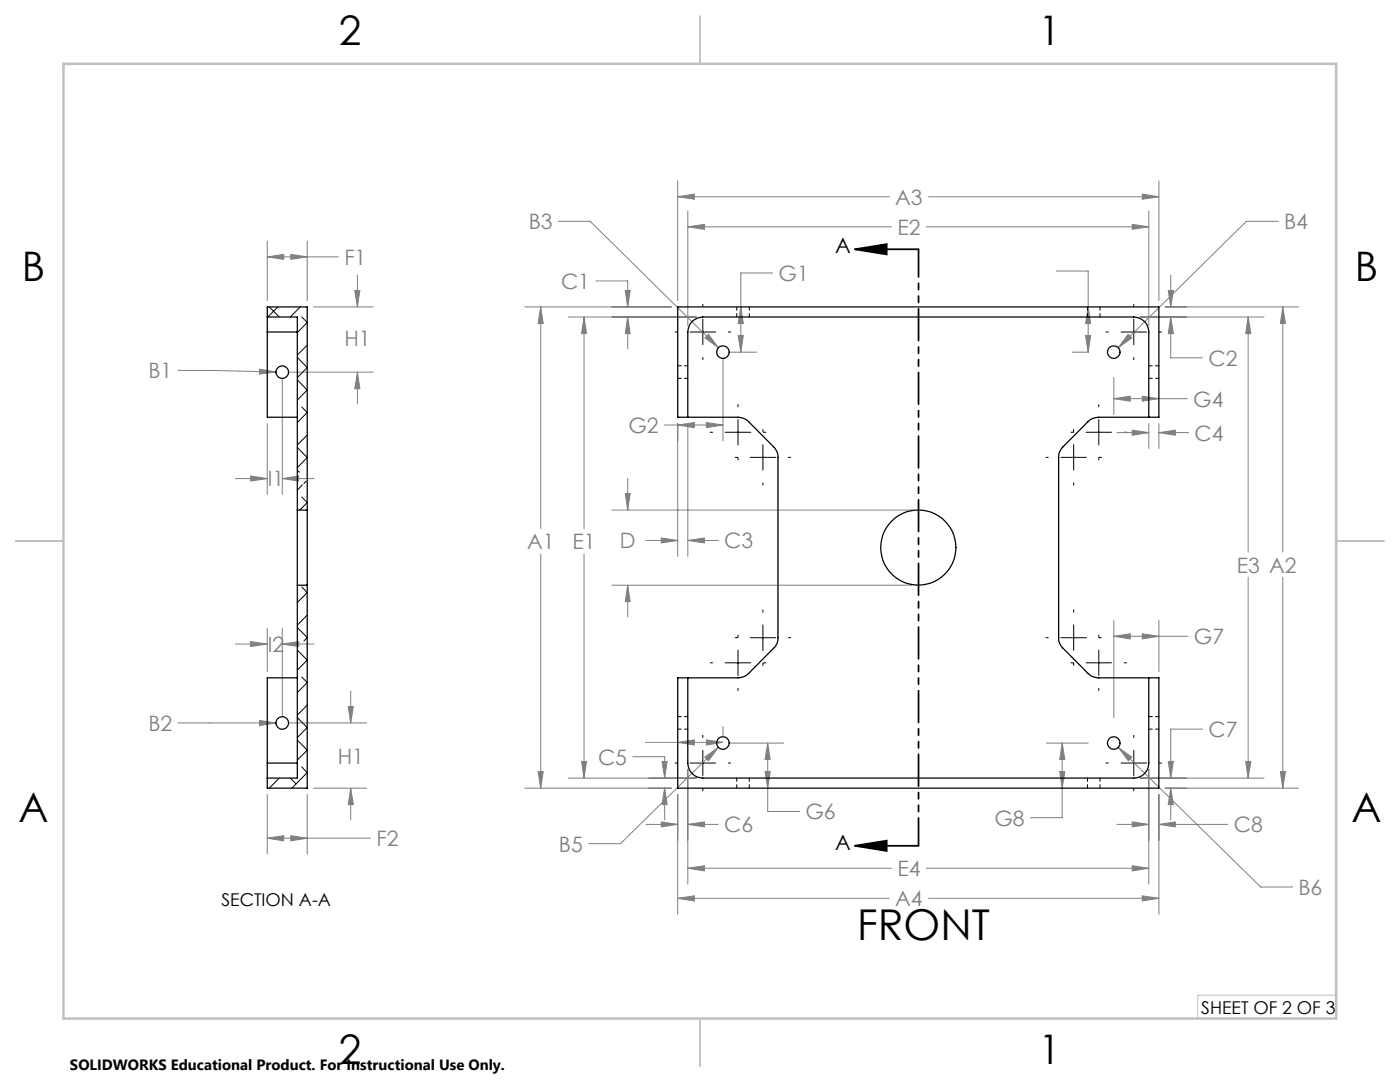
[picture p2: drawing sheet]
<svg xmlns="http://www.w3.org/2000/svg" width="279mm" height="216mm" viewBox="0 0 279 216" stroke-linecap="round" stroke-linejoin="round" font-family="sans-serif">
<path d="M170.6 49.7h12.7M170.6 49.7l6.4-1v2.1zM170.6 168.8h12.7M170.6 168.8l6.4-1.1v2.1z" fill="none" stroke="#000" stroke-width=".35"/>
<g fill="none" stroke="#808080" stroke-width=".2">
<path d="M135.3 39.3l3.3-.6v1.1zM135.3 36.1v23.9M135.3 39.3h42.2M185.3 39.3h46M228 38.7l3.3 .6-3.3 .5zM231.3 36.1v23.9M53.3 51.3l3.3-.5v1zM53.3 48.1v11.9M53.3 51.3h14.2M58 50.8l3.3 .5-3.3 .5zM61.3 48.1v11.9M70.8 58h1l-.5 3.2z"/>
<path d="M71.3 54.9v6.3M111.4 44.2h6.4l25.6 25.2M118.9 56.1h6.4v5.1M124.8 58h1l-.5 3.2zM137.3 45.3l3.3-.5v1zM137.3 42.1v22.9M137.3 45.3h40.6M154.2 54.5h-6.4v15.8M184.9 45.3h44.4M210.8 54.1h6.4v16.2M226 44.8l3.3 .5-3.3 .5zM229.3 42.1v22.9"/>
<path d="M233.2 58h1l-.6 3.2zM233.6 54.9v6.3M255.1 44.2h-6.4l-25.5 25.2M35.5 73.9h6.4l13.2 .3M51.8 73.7l3.3 .5-3.3 .4zM56.3 75.5v23.2M57.6 74.3h16.9M62.6 61.2h11.9M71.3 74.3l.5 3.3h-1zM71.3 74.3v6.3M104.7 61.2h29.3M107.9 61.2l.5 3.4h-1z"/>
<path d="M107.9 61.2v44.3M113.4 63.3h25.6M116.6 63.3l.5 3.3h-1zM116.6 63.3v42.2M125.3 63.3l.5 3.3h-1zM125.3 63.3v6.3M141.4 66.7l2 2.7-2.7-2zM144.3 71.5v16.5M145.6 70.3h5.4M147.3 67h1l-.5 3.3zM147.8 61.2l.5 3.4h-1zM214 70.3h3.2"/>
<path d="M216.6 67h1.1l-.5 3.3zM217.2 61.2l.5 3.4h-1.1zM222.3 79.6l3.3-.5v.9zM222.3 75.3v7.4M222.3 79.6h14.7M225.1 66.7l.8 .7-2.7 2zM227.5 63.3h24.8M228 79.1l3.3 .5-3.3 .4zM232.6 61.2h26.6M233.6 63.3l.6 3.3h-1zM233.6 63.3v8.1h6.4M249.1 63.3l.5 3.3h-1z"/>
<path d="M249.1 63.3v46.9M256 61.2l.5 3.4h-1zM256 61.2v49M47 95.5h6.3M50 95l3.3 .5-3.3 .5zM53.3 84.5v14.2M56.3 95.5l3.3-.5v1zM56.3 95.5h6.4M124.8 98.5h1l-.5 3.3zM125.3 95.4v6.4M132.6 84.8h11.7M135.3 84.8l3.3-.5v1z"/>
<path d="M135.3 84.5v26.5M137.3 84.5v26.5M141 84.3l3.3 .5-3.3 .5zM222.9 86.3h6.4M226 85.8l3.3 .5-3.3 .6zM229.3 84.5v5M231.3 86.3l3.3-.5v1.1zM231.3 84.5v5M231.3 86.3h5.9M107.9 110.5v46.8M116.6 110.5v44.8M122.1 101.8h59.9"/>
<path d="M122.1 116.8h59.9M125.3 116.8l.5 3.3h-1zM125.3 116.8v6.3M128.9 107.8h6.4M132 107.4l3.3 .4-3.3 .5zM137.3 107.8l3.3-.4v.9zM137.3 107.8h6M249.1 115.2v40.1M256 115.2v42.1M47 128.5h6.3M50 128l3.3 .5-3.3 .5zM53.3 125.3v8.7"/>
<path d="M56.3 128.5l3.3-.5v1zM56.3 125.3v17.7M56.3 128.5h6.4M70 137.9v6.4M222.3 127l3.3-.5v1zM222.3 123.8v19.4M222.3 127h14.8M228 126.5l3.3 .5-3.3 .5zM231.3 123.8v10.2M35.5 144.3h19.6M51.8 143.8l3.3 .5-3.3 .5zM53.3 158.5v11.9"/>
<path d="M57.6 144.3h15.6M61.3 158.5v11.9M62.6 157.3h10.6M69.5 141h1l-.5 3.3zM70 157.3l.5 3.2h-1zM70 157.3v6.3M104.7 157.3h29.3M107.4 154h1l-.5 3.3zM113.4 155.3h25.6M116.1 151.9h1l-.5 3.4zM126.3 151h6.3v4.3M128.8 148.1h15.5"/>
<path d="M132.1 151.9h1l-.5 3.4zM132.6 157.3l.5 3.2h-1zM132.6 157.3v6.3M135.3 148.1l3.3-.5v1.1zM135.3 158.5v23.9M137.3 153.5v22.9M140.7 151.1l2.7-2-2 2.7zM141 147.6l3.3 .5-3.3 .6zM143.4 149.1l-19.6 19.2h-6.3M144.3 145v2M145.6 148.3h10.8M152.7 154h1l-.5 3.3z"/>
<path d="M153.2 148.3l.5 3.3h-1zM153.2 148.3v13.6h6.4M208.8 148.3h8.4M211.5 154h1l-.5 3.3zM212 148.3l.5 3.3h-1zM212 148.3v14.9h-6.4M223.2 149.1l2.7 2-.7 .7zM223.2 149.1l28.4 27.9h6.4M227.5 155.3h24.8M229.3 153.5v22.9M231.3 158.5v23.9M232.6 157.3h26.6"/>
<path d="M233.2 151.9h1l-.6 3.4zM233.6 157.3l.6 3.2h-1zM233.6 157.3v6.3M240 145.5h-6.4v9.8M248.6 151.9h1l-.5 3.4zM255.5 154h1l-.5 3.3zM53.3 167.3l3.3-.5v1zM53.3 167.3h20.6M58 166.8l3.3 .5-3.3 .5zM128.9 164.5h6.4M132 164l3.3 .5-3.3 .5zM135.3 179.2l3.3-.4v1z"/>
<path d="M135.3 179.2h42.2M137.3 164.5l3.3-.5v1zM137.3 173.2l3.3-.4v1zM137.3 164.5h6M137.3 173.2h40.6M184.9 173.2h44.4M185.3 179.2h46M222.9 164.5h6.4M226 164l3.3 .5-3.3 .5zM226 172.8l3.3 .4-3.3 .6zM228 178.8l3.3 .4-3.3 .6zM231.3 164.5l3.3-.5v1z"/>
<path d="M231.3 164.5h13.7"/>
</g>
<g fill="none" stroke="#000" stroke-width=".2">
<path d="M134.7 66.3h.5M137.7 66.3h5.1M140.3 60.7v.5M140.3 63.7v5.1M140.3 71.3v.5M145.3 66.3h.5M220.7 66.3h.5M223.7 66.3h5.1M226.3 60.7v.5M226.3 63.7v5.1M226.3 71.3v.5M231.4 66.3h.4"/>
<path d="M141.7 86.3h.5M144.7 86.3h5.1M146.7 91.3h.5M147.3 80.7v.5M147.3 83.7v5.1M147.3 91.3v.5M149.7 91.3h5.1M152.3 85.7v.5M152.3 88.7v5.1M152.3 96.3v.5M152.4 86.3h.4M157.3 91.3h.5"/>
<path d="M208.7 91.3h.5M211.7 91.3h5.1M213.7 86.3h.5M214.3 85.7v.5M214.3 88.7v5.1M214.3 96.3v.5M216.7 86.3h5.1M219.3 80.7v.5M219.3 83.7v5.1M219.3 91.3v.5M219.4 91.3h.4M224.4 86.3h.4"/>
<path d="M141.7 132.3h.5M144.7 132.3h5.1M146.7 127.2h.5M147.3 126.7v.5M147.3 129.7v5.1M147.3 137.3v.5M149.7 127.2h5.1M152.3 121.7v.5M152.3 124.7v5.1M152.3 132.3v.5M152.4 132.3h.4M157.3 127.2h.5"/>
<path d="M208.7 127.2h.5M211.7 127.2h5.1M213.7 132.3h.5M214.3 121.7v.5M214.3 124.7v5.1M214.3 132.3v.5M216.7 132.3h5.1M219.3 126.7v.5M219.3 129.7v5.1M219.3 137.3v.5M219.4 127.2h.4M224.4 132.3h.4"/>
<path d="M134.7 152.3h.5M137.7 152.3h5.1M140.3 146.7v.5M140.3 149.7v5.1M140.3 157.3v.5M145.3 152.3h.5M220.7 152.3h.5M223.7 152.3h5.1M226.3 146.7v.5M226.3 149.7v5.1M226.3 157.3v.5M231.4 152.3h.4"/>
</g>
<path d="M183.3 49.7v119.1" fill="none" stroke="#000" stroke-width=".35" stroke-dasharray="6.3 1.3 1.3 1.3 1.3 1.3" stroke-dashoffset=".8"/>
<path d="M266.7 198.6h-27.7v4.6" fill="none" stroke="#c0c0c0" stroke-width=".2"/>
<path d="M139.7 3.2v9.5M3.1 107.9h9.6M266.7 107.9h9.5M139.7 203.2v9.6" fill="none" stroke="#c0c0c0" stroke-width=".25"/>
<path d="M12.7 12.7h254v190.5h-254z" fill="none" stroke="#c0c0c0" stroke-width=".5"/>
<path d="M170.6 49.7l6.4-1v2.1zM170.6 168.8l6.4-1.1v2.1z" fill="#000"/>
<path d="M228 38.7l3.3 .6-3.3 .5zM135.3 39.3l3.3-.6v1.1zM135.3 179.2l3.3-.4v1zM228 178.8l3.3 .4-3.3 .6zM141.4 66.7l-.7 .7 2.7 2zM225.1 66.7l-1.9 2.7 2.7-2zM140.7 151.1l.7 .7 2-2.7zM223.2 149.1l2 2.7 .7-.7zM124.8 58h1l-.5 3.2zM125.3 63.3l.5 3.3h-1zM132 107.4l3.3 .4-3.3 .5zM137.3 107.8l3.3-.4v.9zM226 85.8l3.3 .5-3.3 .6zM231.3 86.3l3.3-.5v1.1zM233.2 58h1l-.6 3.2zM233.6 63.3l.6 3.3h-1zM132 164l3.3 .5-3.3 .5zM137.3 164.5l3.3-.5v1zM132.1 151.9h1l-.5 3.4zM132.6 157.3l.5 3.2h-1zM233.2 151.9h1l-.6 3.4zM233.6 157.3l.6 3.2h-1zM226 164l3.3 .5-3.3 .5zM231.3 164.5l3.3-.5v1zM124.8 98.5h1l-.5 3.3zM125.3 116.8l.5 3.3h-1zM107.9 61.2l.5 3.4h-1zM107.4 154h1l-.5 3.3zM256 61.2l.5 3.4h-1zM255.5 154h1l-.5 3.3zM137.3 45.3l3.3-.5v1zM226 44.8l3.3 .5-3.3 .5zM116.6 63.3l.5 3.3h-1zM116.1 151.9h1l-.5 3.4zM137.3 173.2l3.3-.4v1zM226 172.8l3.3 .4-3.3 .6zM249.1 63.3l.5 3.3h-1zM248.6 151.9h1l-.5 3.4zM141 84.3l3.3 .5-3.3 .5zM135.3 84.8l3.3-.5v1zM147.8 61.2l.5 3.4h-1zM147.3 67h1l-.5 3.3zM216.6 67h1.1l-.5 3.3zM217.2 61.2l.5 3.4h-1.1zM222.3 79.6l3.3-.5v.9zM228 79.1l3.3 .5-3.3 .4zM141 147.6l3.3 .5-3.3 .6zM135.3 148.1l3.3-.5v1.1zM153.2 148.3l.5 3.3h-1zM152.7 154h1l-.5 3.3zM222.3 127l3.3-.5v1zM228 126.5l3.3 .5-3.3 .5zM212 148.3l.5 3.3h-1zM211.5 154h1l-.5 3.3zM51.8 73.7v.9l3.3-.4zM51.8 143.8v1l3.3-.5zM53.3 51.3l3.3-.5v1zM58 50.8l3.3 .5-3.3 .5zM53.3 167.3l3.3-.5v1zM58 166.8l3.3 .5-3.3 .5zM56.3 95.5l3.3-.5v1zM50 95l3.3 .5-3.3 .5zM71.3 74.3l.5 3.3h-1zM70.8 58h1l-.5 3.2zM56.3 128.5l3.3-.5v1zM50 128l3.3 .5-3.3 .5zM69.5 141h1l-.5 3.3zM70 157.3l.5 3.2h-1z" fill="#808080"/>
<g fill="none" stroke="#000" stroke-width=".25">
<path d="M53.3 63.3v3M53.3 66.3v17h6M53.3 63.3h6v38.5M53.3 63.3v-2.1h8v40.6M53.3 66.3h6M135.3 61.2h96v22.1h-12a3.3 3.3 0 0 0-2.2 .8l-4.9 5a2.73 2.73 0 0 0-.9 2.2v35.9a2.73 2.73 0 0 0 .9 2.2l4.9 5a2.88 2.88 0 0 0 2.2 .9h12v22h-96v-22h12a2.87 2.87 0 0 0 2.1-.9l5-5a2.73 2.73 0 0 0 .9-2.2v-35.9a2.73 2.73 0 0 0-.9-2.2l-5-5a3.3 3.3 0 0 0-2.1-.8h-12zM137.3 83.3v-17a3 3 0 0 1 3-3h86a3 3 0 0 1 3 3v17M59.3 101.8v15M59.3 116.8v38.5h-6M59.3 116.8h2M59.3 101.8h2M61.3 101.8v15"/>
<path d="M61.3 116.8v40.5h-8v-2M59.3 135.3h-6v17M137.3 135.3v17a3 3 0 0 0 3 3h86a3 3 0 0 0 3-3v-17M53.3 152.3v3M53.3 152.3h6"/>
<circle cx="56.3" cy="74.3" r="1.25"/>
<circle cx="144.3" cy="70.3" r="1.25"/>
<circle cx="222.3" cy="70.3" r="1.25"/>
<circle cx="183.3" cy="109.3" r="7.5"/>
<circle cx="56.3" cy="144.3" r="1.26"/>
<circle cx="144.3" cy="148.3" r="1.25"/>
<circle cx="222.3" cy="148.3" r="1.25"/>
</g>
<g fill="none" stroke="#000" stroke-width=".2" stroke-dasharray="1.3 .6" stroke-dashoffset=".6">
<path d="M135.3 75.5h2M137.3 73h-2M147 61.2v2M149.5 63.2v-2M217 61.2v2M219.5 63.2v-2M229.3 75.5h2M231.3 73h-2M135.3 145.5h2M137.3 143h-2M147 155.2v2M149.5 157.2v-2"/>
<path d="M217 155.2v2M219.5 157.2v-2M229.3 145.5h2M231.3 143h-2"/>
</g>
<g fill="none" stroke="#000" stroke-width=".2">
<path d="M53.7 61.2l2 2.1M55.5 61.2l-2.1 2.1M59.3 71.3l2 2-2 2.1M59.3 75.8l2 2-2 2M59.9 61.2l-2 2.1M60.2 63.2l1.1 1.1-2 2.1M61.3 68.9l-2 1.9M59.3 89.3l2 2-2 2M59.3 93.8l.5 .4M60.2 81.2l1.1 1.1-2 2M60.2 99.2l1.1 1.1-1.5 1.5M60.4 96.7l-1.1 1.1"/>
<path d="M61.1 96l-.5 .5M61.3 86.8l-2 2M60.2 117.1l1.1 1.2-2 1.9M59.3 125.2l2 2-.7 .7M59.4 129.8l1.9 1.9-2 2M60.2 135.1l1.1 1.1-2 2M61.3 122.7l-2 2M55.7 155.3l-2 2M57.9 155.3l1.2 1.1M59.3 143.2l2 2-2 2M59.3 147.7l2 2-2 2M60.2 153l1.1 1.2-3.1 3.1"/>
<path d="M61.3 140.7l-2 2"/>
</g>
<text font-size="8.5" x="171.1" y="187.5">FRONT</text>
<g font-size="8.1">
<text x="67.6" y="8.9">2</text>
<text x="207.3" y="8.9">1</text>
<text x="4.4" y="56.2">B</text>
<text x="270.4" y="56.2">B</text>
<text x="3.7" y="164.1">A</text>
<text x="269.7" y="164.1">A</text>
<text x="67.6" y="212.4">2</text>
<text x="207.3" y="212.4">1</text>
</g>
<g font-size="4.2" fill="#808080">
<text x="178.7" y="40.8">A3</text>
<text x="105.5" y="45.7">B3</text>
<text x="179.1" y="46.8">E2</text>
<text x="256.3" y="45.7">B4</text>
<text x="68.7" y="52.8">F1</text>
<text x="112" y="57.6">C1</text>
<text x="155.4" y="56">G1</text>
<text x="68.7" y="69.1">H1</text>
<text x="29.6" y="75.5">B1</text>
<text x="241.2" y="73">C2</text>
<text x="238.1" y="81.1">G4</text>
<text x="125.4" y="86.4">G2</text>
<text x="238.4" y="87.9">C4</text>
<text x="53.4" y="97.1">I1</text>
<text x="105.2" y="109.6">A1</text>
<text x="114.3" y="109.6">E1</text>
<text x="123.7" y="109.4">D</text>
<text x="144.5" y="109.4">C3</text>
<text x="246.8" y="114.3">E3 A2</text>
<text x="53.4" y="130.1">I2</text>
<text x="238.3" y="128.6">G7</text>
<text x="29.6" y="145.8">B2</text>
<text x="241.2" y="147.1">C7</text>
<text x="67.4" y="152.4">H1</text>
<text x="119.3" y="152.6">C5</text>
<text x="144.5" y="166.1">C6</text>
<text x="160.7" y="163.5">G6</text>
<text x="198.5" y="164.7">G8</text>
<text x="246.2" y="166.1">C8</text>
<text x="75.2" y="168.8">F2</text>
<text x="111.5" y="169.9">B5</text>
<text x="179.1" y="174.8">E4</text>
<text x="259.1" y="178.6">B6</text>
<text x="178.7" y="180.8">A4</text>
</g>
<g font-size="4.2">
<text x="166.7" y="50.5">A</text>
<text x="166.7" y="169.5">A</text>
</g>
<g font-size="3.5">
<text x="44.2" y="180.9">SECTION A-A</text>
<text x="239.7" y="202.3">SHEET OF 2 OF 3</text>
</g>
<text font-size="3" x="14" y="213.5">SOLIDWORKS Educational Product. For Instructional Use Only.</text>
</svg>
